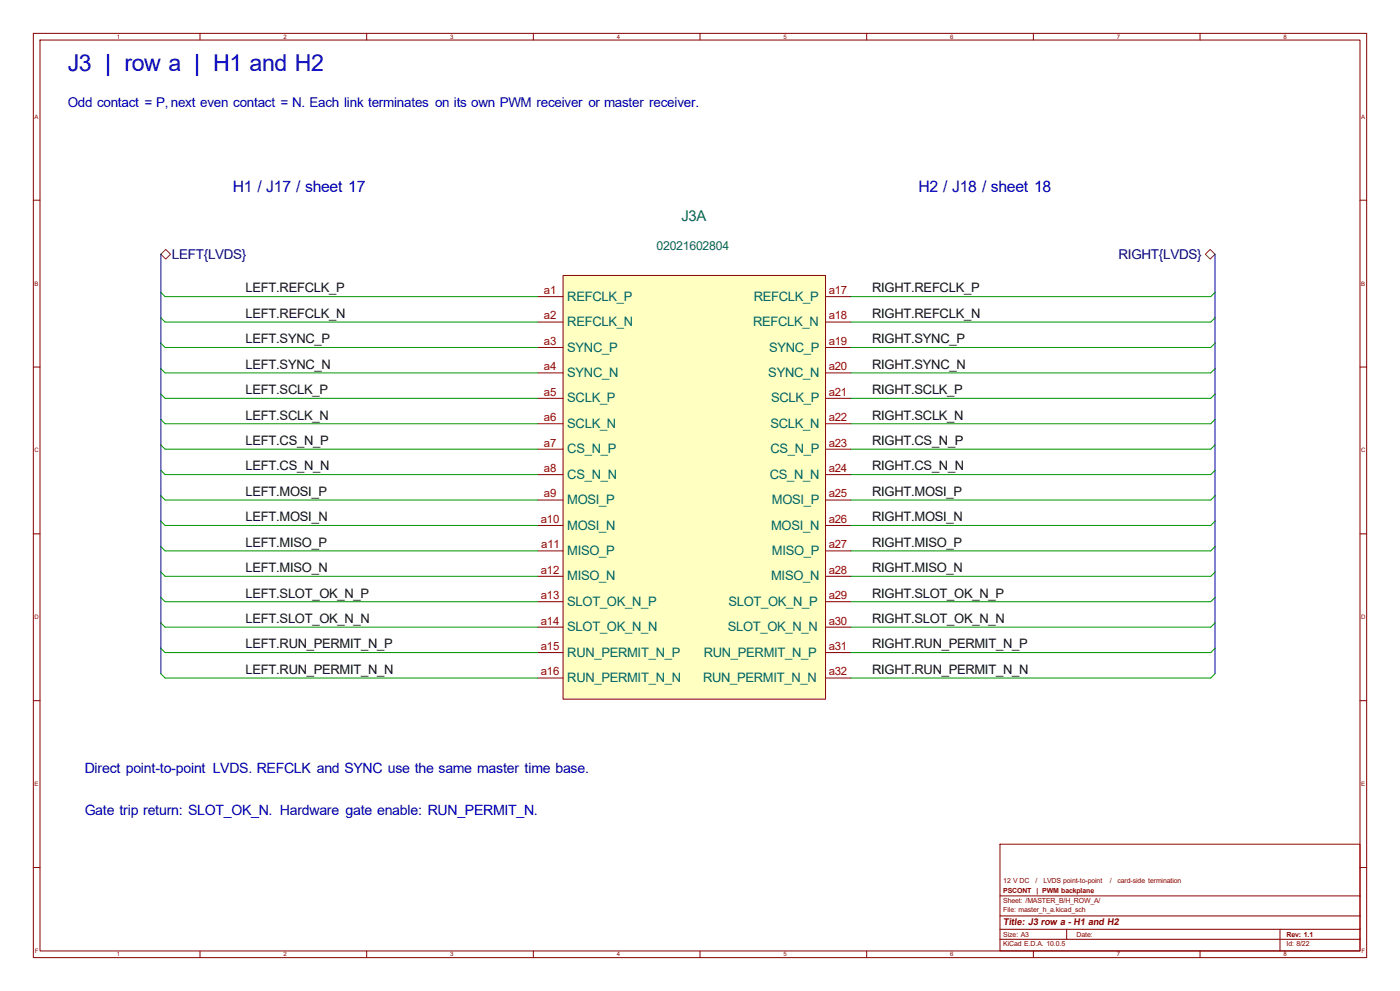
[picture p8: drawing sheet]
(kicad_sch (version 20260101) (generator eeschema) (paper "A3") (title_block (title "J3 row a - H1 and H2") (rev "1.1") (company "PSCONT  |  PWM backplane") (comment 1 "12 V DC   /   LVDS point-to-point   /   card-side termination")) (lib_symbols (symbol "BP:HARBUS64_160" (pin_names (offset 1.27)) (in_bom yes) (on_board yes) (property "Reference" "J" (at 0.0 0.0 0) (effects (font (size 1.27 1.27)) ))(property "Value" "HARBUS64_160" (at 0.0 -2.54 0) (effects (font (size 1.27 1.27)) ))(symbol "HARBUS64_160_1_1" (rectangle (start -39.37 63.5) (end 39.37 -63.5) (stroke (width 0.254) (type default)) (fill (type background)))(pin passive line (at -46.99 57.15 0) (length 7.62) (name "REFCLK_P" (effects (font (face "Arial") (size 2.8 2.8)) )) (number "a1" (effects (font (size 2.45 2.45)) )))(pin passive line (at -46.99 49.53 0) (length 7.62) (name "REFCLK_N" (effects (font (face "Arial") (size 2.8 2.8)) )) (number "a2" (effects (font (size 2.45 2.45)) )))(pin passive line (at -46.99 41.91 0) (length 7.62) (name "SYNC_P" (effects (font (face "Arial") (size 2.8 2.8)) )) (number "a3" (effects (font (size 2.45 2.45)) )))(pin passive line (at -46.99 34.29 0) (length 7.62) (name "SYNC_N" (effects (font (face "Arial") (size 2.8 2.8)) )) (number "a4" (effects (font (size 2.45 2.45)) )))(pin passive line (at -46.99 26.67 0) (length 7.62) (name "SCLK_P" (effects (font (face "Arial") (size 2.8 2.8)) )) (number "a5" (effects (font (size 2.45 2.45)) )))(pin passive line (at -46.99 19.05 0) (length 7.62) (name "SCLK_N" (effects (font (face "Arial") (size 2.8 2.8)) )) (number "a6" (effects (font (size 2.45 2.45)) )))(pin passive line (at -46.99 11.43 0) (length 7.62) (name "CS_N_P" (effects (font (face "Arial") (size 2.8 2.8)) )) (number "a7" (effects (font (size 2.45 2.45)) )))(pin passive line (at -46.99 3.81 0) (length 7.62) (name "CS_N_N" (effects (font (face "Arial") (size 2.8 2.8)) )) (number "a8" (effects (font (size 2.45 2.45)) )))(pin passive line (at -46.99 -3.81 0) (length 7.62) (name "MOSI_P" (effects (font (face "Arial") (size 2.8 2.8)) )) (number "a9" (effects (font (size 2.45 2.45)) )))(pin passive line (at -46.99 -11.43 0) (length 7.62) (name "MOSI_N" (effects (font (face "Arial") (size 2.8 2.8)) )) (number "a10" (effects (font (size 2.45 2.45)) )))(pin passive line (at -46.99 -19.05 0) (length 7.62) (name "MISO_P" (effects (font (face "Arial") (size 2.8 2.8)) )) (number "a11" (effects (font (size 2.45 2.45)) )))(pin passive line (at -46.99 -26.67 0) (length 7.62) (name "MISO_N" (effects (font (face "Arial") (size 2.8 2.8)) )) (number "a12" (effects (font (size 2.45 2.45)) )))(pin passive line (at -46.99 -34.29 0) (length 7.62) (name "SLOT_OK_N_P" (effects (font (face "Arial") (size 2.8 2.8)) )) (number "a13" (effects (font (size 2.45 2.45)) )))(pin passive line (at -46.99 -41.91 0) (length 7.62) (name "SLOT_OK_N_N" (effects (font (face "Arial") (size 2.8 2.8)) )) (number "a14" (effects (font (size 2.45 2.45)) )))(pin passive line (at -46.99 -49.53 0) (length 7.62) (name "RUN_PERMIT_N_P" (effects (font (face "Arial") (size 2.8 2.8)) )) (number "a15" (effects (font (size 2.45 2.45)) )))(pin passive line (at -46.99 -57.15 0) (length 7.62) (name "RUN_PERMIT_N_N" (effects (font (face "Arial") (size 2.8 2.8)) )) (number "a16" (effects (font (size 2.45 2.45)) )))(pin passive line (at 46.99 57.15 180) (length 7.62) (name "REFCLK_P" (effects (font (face "Arial") (size 2.8 2.8)) )) (number "a17" (effects (font (size 2.45 2.45)) )))(pin passive line (at 46.99 49.53 180) (length 7.62) (name "REFCLK_N" (effects (font (face "Arial") (size 2.8 2.8)) )) (number "a18" (effects (font (size 2.45 2.45)) )))(pin passive line (at 46.99 41.91 180) (length 7.62) (name "SYNC_P" (effects (font (face "Arial") (size 2.8 2.8)) )) (number "a19" (effects (font (size 2.45 2.45)) )))(pin passive line (at 46.99 34.29 180) (length 7.62) (name "SYNC_N" (effects (font (face "Arial") (size 2.8 2.8)) )) (number "a20" (effects (font (size 2.45 2.45)) )))(pin passive line (at 46.99 26.67 180) (length 7.62) (name "SCLK_P" (effects (font (face "Arial") (size 2.8 2.8)) )) (number "a21" (effects (font (size 2.45 2.45)) )))(pin passive line (at 46.99 19.05 180) (length 7.62) (name "SCLK_N" (effects (font (face "Arial") (size 2.8 2.8)) )) (number "a22" (effects (font (size 2.45 2.45)) )))(pin passive line (at 46.99 11.43 180) (length 7.62) (name "CS_N_P" (effects (font (face "Arial") (size 2.8 2.8)) )) (number "a23" (effects (font (size 2.45 2.45)) )))(pin passive line (at 46.99 3.81 180) (length 7.62) (name "CS_N_N" (effects (font (face "Arial") (size 2.8 2.8)) )) (number "a24" (effects (font (size 2.45 2.45)) )))(pin passive line (at 46.99 -3.81 180) (length 7.62) (name "MOSI_P" (effects (font (face "Arial") (size 2.8 2.8)) )) (number "a25" (effects (font (size 2.45 2.45)) )))(pin passive line (at 46.99 -11.43 180) (length 7.62) (name "MOSI_N" (effects (font (face "Arial") (size 2.8 2.8)) )) (number "a26" (effects (font (size 2.45 2.45)) )))(pin passive line (at 46.99 -19.05 180) (length 7.62) (name "MISO_P" (effects (font (face "Arial") (size 2.8 2.8)) )) (number "a27" (effects (font (size 2.45 2.45)) )))(pin passive line (at 46.99 -26.67 180) (length 7.62) (name "MISO_N" (effects (font (face "Arial") (size 2.8 2.8)) )) (number "a28" (effects (font (size 2.45 2.45)) )))(pin passive line (at 46.99 -34.29 180) (length 7.62) (name "SLOT_OK_N_P" (effects (font (face "Arial") (size 2.8 2.8)) )) (number "a29" (effects (font (size 2.45 2.45)) )))(pin passive line (at 46.99 -41.91 180) (length 7.62) (name "SLOT_OK_N_N" (effects (font (face "Arial") (size 2.8 2.8)) )) (number "a30" (effects (font (size 2.45 2.45)) )))(pin passive line (at 46.99 -49.53 180) (length 7.62) (name "RUN_PERMIT_N_P" (effects (font (face "Arial") (size 2.8 2.8)) )) (number "a31" (effects (font (size 2.45 2.45)) )))(pin passive line (at 46.99 -57.15 180) (length 7.62) (name "RUN_PERMIT_N_N" (effects (font (face "Arial") (size 2.8 2.8)) )) (number "a32" (effects (font (size 2.45 2.45)) ))))(symbol "HARBUS64_160_2_1" (rectangle (start -39.37 63.5) (end 39.37 -63.5) (stroke (width 0.254) (type default)) (fill (type background)))(pin passive line (at -46.99 57.15 0) (length 7.62) (name "REFCLK_P" (effects (font (face "Arial") (size 2.8 2.8)) )) (number "b1" (effects (font (size 2.45 2.45)) )))(pin passive line (at -46.99 49.53 0) (length 7.62) (name "REFCLK_N" (effects (font (face "Arial") (size 2.8 2.8)) )) (number "b2" (effects (font (size 2.45 2.45)) )))(pin passive line (at -46.99 41.91 0) (length 7.62) (name "SYNC_P" (effects (font (face "Arial") (size 2.8 2.8)) )) (number "b3" (effects (font (size 2.45 2.45)) )))(pin passive line (at -46.99 34.29 0) (length 7.62) (name "SYNC_N" (effects (font (face "Arial") (size 2.8 2.8)) )) (number "b4" (effects (font (size 2.45 2.45)) )))(pin passive line (at -46.99 26.67 0) (length 7.62) (name "SCLK_P" (effects (font (face "Arial") (size 2.8 2.8)) )) (number "b5" (effects (font (size 2.45 2.45)) )))(pin passive line (at -46.99 19.05 0) (length 7.62) (name "SCLK_N" (effects (font (face "Arial") (size 2.8 2.8)) )) (number "b6" (effects (font (size 2.45 2.45)) )))(pin passive line (at -46.99 11.43 0) (length 7.62) (name "CS_N_P" (effects (font (face "Arial") (size 2.8 2.8)) )) (number "b7" (effects (font (size 2.45 2.45)) )))(pin passive line (at -46.99 3.81 0) (length 7.62) (name "CS_N_N" (effects (font (face "Arial") (size 2.8 2.8)) )) (number "b8" (effects (font (size 2.45 2.45)) )))(pin passive line (at -46.99 -3.81 0) (length 7.62) (name "MOSI_P" (effects (font (face "Arial") (size 2.8 2.8)) )) (number "b9" (effects (font (size 2.45 2.45)) )))(pin passive line (at -46.99 -11.43 0) (length 7.62) (name "MOSI_N" (effects (font (face "Arial") (size 2.8 2.8)) )) (number "b10" (effects (font (size 2.45 2.45)) )))(pin passive line (at -46.99 -19.05 0) (length 7.62) (name "MISO_P" (effects (font (face "Arial") (size 2.8 2.8)) )) (number "b11" (effects (font (size 2.45 2.45)) )))(pin passive line (at -46.99 -26.67 0) (length 7.62) (name "MISO_N" (effects (font (face "Arial") (size 2.8 2.8)) )) (number "b12" (effects (font (size 2.45 2.45)) )))(pin passive line (at -46.99 -34.29 0) (length 7.62) (name "SLOT_OK_N_P" (effects (font (face "Arial") (size 2.8 2.8)) )) (number "b13" (effects (font (size 2.45 2.45)) )))(pin passive line (at -46.99 -41.91 0) (length 7.62) (name "SLOT_OK_N_N" (effects (font (face "Arial") (size 2.8 2.8)) )) (number "b14" (effects (font (size 2.45 2.45)) )))(pin passive line (at -46.99 -49.53 0) (length 7.62) (name "RUN_PERMIT_N_P" (effects (font (face "Arial") (size 2.8 2.8)) )) (number "b15" (effects (font (size 2.45 2.45)) )))(pin passive line (at -46.99 -57.15 0) (length 7.62) (name "RUN_PERMIT_N_N" (effects (font (face "Arial") (size 2.8 2.8)) )) (number "b16" (effects (font (size 2.45 2.45)) )))(pin passive line (at 46.99 57.15 180) (length 7.62) (name "REFCLK_P" (effects (font (face "Arial") (size 2.8 2.8)) )) (number "b17" (effects (font (size 2.45 2.45)) )))(pin passive line (at 46.99 49.53 180) (length 7.62) (name "REFCLK_N" (effects (font (face "Arial") (size 2.8 2.8)) )) (number "b18" (effects (font (size 2.45 2.45)) )))(pin passive line (at 46.99 41.91 180) (length 7.62) (name "SYNC_P" (effects (font (face "Arial") (size 2.8 2.8)) )) (number "b19" (effects (font (size 2.45 2.45)) )))(pin passive line (at 46.99 34.29 180) (length 7.62) (name "SYNC_N" (effects (font (face "Arial") (size 2.8 2.8)) )) (number "b20" (effects (font (size 2.45 2.45)) )))(pin passive line (at 46.99 26.67 180) (length 7.62) (name "SCLK_P" (effects (font (face "Arial") (size 2.8 2.8)) )) (number "b21" (effects (font (size 2.45 2.45)) )))(pin passive line (at 46.99 19.05 180) (length 7.62) (name "SCLK_N" (effects (font (face "Arial") (size 2.8 2.8)) )) (number "b22" (effects (font (size 2.45 2.45)) )))(pin passive line (at 46.99 11.43 180) (length 7.62) (name "CS_N_P" (effects (font (face "Arial") (size 2.8 2.8)) )) (number "b23" (effects (font (size 2.45 2.45)) )))(pin passive line (at 46.99 3.81 180) (length 7.62) (name "CS_N_N" (effects (font (face "Arial") (size 2.8 2.8)) )) (number "b24" (effects (font (size 2.45 2.45)) )))(pin passive line (at 46.99 -3.81 180) (length 7.62) (name "MOSI_P" (effects (font (face "Arial") (size 2.8 2.8)) )) (number "b25" (effects (font (size 2.45 2.45)) )))(pin passive line (at 46.99 -11.43 180) (length 7.62) (name "MOSI_N" (effects (font (face "Arial") (size 2.8 2.8)) )) (number "b26" (effects (font (size 2.45 2.45)) )))(pin passive line (at 46.99 -19.05 180) (length 7.62) (name "MISO_P" (effects (font (face "Arial") (size 2.8 2.8)) )) (number "b27" (effects (font (size 2.45 2.45)) )))(pin passive line (at 46.99 -26.67 180) (length 7.62) (name "MISO_N" (effects (font (face "Arial") (size 2.8 2.8)) )) (number "b28" (effects (font (size 2.45 2.45)) )))(pin passive line (at 46.99 -34.29 180) (length 7.62) (name "SLOT_OK_N_P" (effects (font (face "Arial") (size 2.8 2.8)) )) (number "b29" (effects (font (size 2.45 2.45)) )))(pin passive line (at 46.99 -41.91 180) (length 7.62) (name "SLOT_OK_N_N" (effects (font (face "Arial") (size 2.8 2.8)) )) (number "b30" (effects (font (size 2.45 2.45)) )))(pin passive line (at 46.99 -49.53 180) (length 7.62) (name "RUN_PERMIT_N_P" (effects (font (face "Arial") (size 2.8 2.8)) )) (number "b31" (effects (font (size 2.45 2.45)) )))(pin passive line (at 46.99 -57.15 180) (length 7.62) (name "RUN_PERMIT_N_N" (effects (font (face "Arial") (size 2.8 2.8)) )) (number "b32" (effects (font (size 2.45 2.45)) ))))(symbol "HARBUS64_160_3_1" (rectangle (start -39.37 63.5) (end 39.37 -63.5) (stroke (width 0.254) (type default)) (fill (type background)))(pin passive line (at -46.99 57.15 0) (length 7.62) (name "REFCLK_P" (effects (font (face "Arial") (size 2.8 2.8)) )) (number "c1" (effects (font (size 2.45 2.45)) )))(pin passive line (at -46.99 49.53 0) (length 7.62) (name "REFCLK_N" (effects (font (face "Arial") (size 2.8 2.8)) )) (number "c2" (effects (font (size 2.45 2.45)) )))(pin passive line (at -46.99 41.91 0) (length 7.62) (name "SYNC_P" (effects (font (face "Arial") (size 2.8 2.8)) )) (number "c3" (effects (font (size 2.45 2.45)) )))(pin passive line (at -46.99 34.29 0) (length 7.62) (name "SYNC_N" (effects (font (face "Arial") (size 2.8 2.8)) )) (number "c4" (effects (font (size 2.45 2.45)) )))(pin passive line (at -46.99 26.67 0) (length 7.62) (name "SCLK_P" (effects (font (face "Arial") (size 2.8 2.8)) )) (number "c5" (effects (font (size 2.45 2.45)) )))(pin passive line (at -46.99 19.05 0) (length 7.62) (name "SCLK_N" (effects (font (face "Arial") (size 2.8 2.8)) )) (number "c6" (effects (font (size 2.45 2.45)) )))(pin passive line (at -46.99 11.43 0) (length 7.62) (name "CS_N_P" (effects (font (face "Arial") (size 2.8 2.8)) )) (number "c7" (effects (font (size 2.45 2.45)) )))(pin passive line (at -46.99 3.81 0) (length 7.62) (name "CS_N_N" (effects (font (face "Arial") (size 2.8 2.8)) )) (number "c8" (effects (font (size 2.45 2.45)) )))(pin passive line (at -46.99 -3.81 0) (length 7.62) (name "MOSI_P" (effects (font (face "Arial") (size 2.8 2.8)) )) (number "c9" (effects (font (size 2.45 2.45)) )))(pin passive line (at -46.99 -11.43 0) (length 7.62) (name "MOSI_N" (effects (font (face "Arial") (size 2.8 2.8)) )) (number "c10" (effects (font (size 2.45 2.45)) )))(pin passive line (at -46.99 -19.05 0) (length 7.62) (name "MISO_P" (effects (font (face "Arial") (size 2.8 2.8)) )) (number "c11" (effects (font (size 2.45 2.45)) )))(pin passive line (at -46.99 -26.67 0) (length 7.62) (name "MISO_N" (effects (font (face "Arial") (size 2.8 2.8)) )) (number "c12" (effects (font (size 2.45 2.45)) )))(pin passive line (at -46.99 -34.29 0) (length 7.62) (name "SLOT_OK_N_P" (effects (font (face "Arial") (size 2.8 2.8)) )) (number "c13" (effects (font (size 2.45 2.45)) )))(pin passive line (at -46.99 -41.91 0) (length 7.62) (name "SLOT_OK_N_N" (effects (font (face "Arial") (size 2.8 2.8)) )) (number "c14" (effects (font (size 2.45 2.45)) )))(pin passive line (at -46.99 -49.53 0) (length 7.62) (name "RUN_PERMIT_N_P" (effects (font (face "Arial") (size 2.8 2.8)) )) (number "c15" (effects (font (size 2.45 2.45)) )))(pin passive line (at -46.99 -57.15 0) (length 7.62) (name "RUN_PERMIT_N_N" (effects (font (face "Arial") (size 2.8 2.8)) )) (number "c16" (effects (font (size 2.45 2.45)) )))(pin passive line (at 46.99 57.15 180) (length 7.62) (name "REFCLK_P" (effects (font (face "Arial") (size 2.8 2.8)) )) (number "c17" (effects (font (size 2.45 2.45)) )))(pin passive line (at 46.99 49.53 180) (length 7.62) (name "REFCLK_N" (effects (font (face "Arial") (size 2.8 2.8)) )) (number "c18" (effects (font (size 2.45 2.45)) )))(pin passive line (at 46.99 41.91 180) (length 7.62) (name "SYNC_P" (effects (font (face "Arial") (size 2.8 2.8)) )) (number "c19" (effects (font (size 2.45 2.45)) )))(pin passive line (at 46.99 34.29 180) (length 7.62) (name "SYNC_N" (effects (font (face "Arial") (size 2.8 2.8)) )) (number "c20" (effects (font (size 2.45 2.45)) )))(pin passive line (at 46.99 26.67 180) (length 7.62) (name "SCLK_P" (effects (font (face "Arial") (size 2.8 2.8)) )) (number "c21" (effects (font (size 2.45 2.45)) )))(pin passive line (at 46.99 19.05 180) (length 7.62) (name "SCLK_N" (effects (font (face "Arial") (size 2.8 2.8)) )) (number "c22" (effects (font (size 2.45 2.45)) )))(pin passive line (at 46.99 11.43 180) (length 7.62) (name "CS_N_P" (effects (font (face "Arial") (size 2.8 2.8)) )) (number "c23" (effects (font (size 2.45 2.45)) )))(pin passive line (at 46.99 3.81 180) (length 7.62) (name "CS_N_N" (effects (font (face "Arial") (size 2.8 2.8)) )) (number "c24" (effects (font (size 2.45 2.45)) )))(pin passive line (at 46.99 -3.81 180) (length 7.62) (name "MOSI_P" (effects (font (face "Arial") (size 2.8 2.8)) )) (number "c25" (effects (font (size 2.45 2.45)) )))(pin passive line (at 46.99 -11.43 180) (length 7.62) (name "MOSI_N" (effects (font (face "Arial") (size 2.8 2.8)) )) (number "c26" (effects (font (size 2.45 2.45)) )))(pin passive line (at 46.99 -19.05 180) (length 7.62) (name "MISO_P" (effects (font (face "Arial") (size 2.8 2.8)) )) (number "c27" (effects (font (size 2.45 2.45)) )))(pin passive line (at 46.99 -26.67 180) (length 7.62) (name "MISO_N" (effects (font (face "Arial") (size 2.8 2.8)) )) (number "c28" (effects (font (size 2.45 2.45)) )))(pin passive line (at 46.99 -34.29 180) (length 7.62) (name "SLOT_OK_N_P" (effects (font (face "Arial") (size 2.8 2.8)) )) (number "c29" (effects (font (size 2.45 2.45)) )))(pin passive line (at 46.99 -41.91 180) (length 7.62) (name "SLOT_OK_N_N" (effects (font (face "Arial") (size 2.8 2.8)) )) (number "c30" (effects (font (size 2.45 2.45)) )))(pin passive line (at 46.99 -49.53 180) (length 7.62) (name "RUN_PERMIT_N_P" (effects (font (face "Arial") (size 2.8 2.8)) )) (number "c31" (effects (font (size 2.45 2.45)) )))(pin passive line (at 46.99 -57.15 180) (length 7.62) (name "RUN_PERMIT_N_N" (effects (font (face "Arial") (size 2.8 2.8)) )) (number "c32" (effects (font (size 2.45 2.45)) ))))(symbol "HARBUS64_160_4_1" (rectangle (start -22.86 85.09) (end 22.86 -85.09) (stroke (width 0.254) (type default)) (fill (type background)))(pin passive line (at -30.48 78.74 0) (length 7.62) (name "GND" (effects (font (face "Arial") (size 2.8 2.8)) )) (number "z1" (effects (font (size 2.45 2.45)) )))(pin passive line (at 30.48 78.74 180) (length 7.62) (name "GND" (effects (font (face "Arial") (size 2.8 2.8)) )) (number "d1" (effects (font (size 2.45 2.45)) )))(pin passive line (at -30.48 73.66 0) (length 7.62) (name "GND" (effects (font (face "Arial") (size 2.8 2.8)) )) (number "z2" (effects (font (size 2.45 2.45)) )))(pin passive line (at 30.48 73.66 180) (length 7.62) (name "GND" (effects (font (face "Arial") (size 2.8 2.8)) )) (number "d2" (effects (font (size 2.45 2.45)) )))(pin passive line (at -30.48 68.58 0) (length 7.62) (name "GND" (effects (font (face "Arial") (size 2.8 2.8)) )) (number "z3" (effects (font (size 2.45 2.45)) )))(pin passive line (at 30.48 68.58 180) (length 7.62) (name "GND" (effects (font (face "Arial") (size 2.8 2.8)) )) (number "d3" (effects (font (size 2.45 2.45)) )))(pin passive line (at -30.48 63.5 0) (length 7.62) (name "GND" (effects (font (face "Arial") (size 2.8 2.8)) )) (number "z4" (effects (font (size 2.45 2.45)) )))(pin passive line (at 30.48 63.5 180) (length 7.62) (name "GND" (effects (font (face "Arial") (size 2.8 2.8)) )) (number "d4" (effects (font (size 2.45 2.45)) )))(pin passive line (at -30.48 58.42 0) (length 7.62) (name "GND" (effects (font (face "Arial") (size 2.8 2.8)) )) (number "z5" (effects (font (size 2.45 2.45)) )))(pin passive line (at 30.48 58.42 180) (length 7.62) (name "GND" (effects (font (face "Arial") (size 2.8 2.8)) )) (number "d5" (effects (font (size 2.45 2.45)) )))(pin passive line (at -30.48 53.34 0) (length 7.62) (name "GND" (effects (font (face "Arial") (size 2.8 2.8)) )) (number "z6" (effects (font (size 2.45 2.45)) )))(pin passive line (at 30.48 53.34 180) (length 7.62) (name "GND" (effects (font (face "Arial") (size 2.8 2.8)) )) (number "d6" (effects (font (size 2.45 2.45)) )))(pin passive line (at -30.48 48.26 0) (length 7.62) (name "GND" (effects (font (face "Arial") (size 2.8 2.8)) )) (number "z7" (effects (font (size 2.45 2.45)) )))(pin passive line (at 30.48 48.26 180) (length 7.62) (name "GND" (effects (font (face "Arial") (size 2.8 2.8)) )) (number "d7" (effects (font (size 2.45 2.45)) )))(pin passive line (at -30.48 43.18 0) (length 7.62) (name "GND" (effects (font (face "Arial") (size 2.8 2.8)) )) (number "z8" (effects (font (size 2.45 2.45)) )))(pin passive line (at 30.48 43.18 180) (length 7.62) (name "GND" (effects (font (face "Arial") (size 2.8 2.8)) )) (number "d8" (effects (font (size 2.45 2.45)) )))(pin passive line (at -30.48 38.1 0) (length 7.62) (name "GND" (effects (font (face "Arial") (size 2.8 2.8)) )) (number "z9" (effects (font (size 2.45 2.45)) )))(pin passive line (at 30.48 38.1 180) (length 7.62) (name "GND" (effects (font (face "Arial") (size 2.8 2.8)) )) (number "d9" (effects (font (size 2.45 2.45)) )))(pin passive line (at -30.48 33.02 0) (length 7.62) (name "GND" (effects (font (face "Arial") (size 2.8 2.8)) )) (number "z10" (effects (font (size 2.45 2.45)) )))(pin passive line (at 30.48 33.02 180) (length 7.62) (name "GND" (effects (font (face "Arial") (size 2.8 2.8)) )) (number "d10" (effects (font (size 2.45 2.45)) )))(pin passive line (at -30.48 27.94 0) (length 7.62) (name "GND" (effects (font (face "Arial") (size 2.8 2.8)) )) (number "z11" (effects (font (size 2.45 2.45)) )))(pin passive line (at 30.48 27.94 180) (length 7.62) (name "GND" (effects (font (face "Arial") (size 2.8 2.8)) )) (number "d11" (effects (font (size 2.45 2.45)) )))(pin passive line (at -30.48 22.86 0) (length 7.62) (name "GND" (effects (font (face "Arial") (size 2.8 2.8)) )) (number "z12" (effects (font (size 2.45 2.45)) )))(pin passive line (at 30.48 22.86 180) (length 7.62) (name "GND" (effects (font (face "Arial") (size 2.8 2.8)) )) (number "d12" (effects (font (size 2.45 2.45)) )))(pin passive line (at -30.48 17.78 0) (length 7.62) (name "GND" (effects (font (face "Arial") (size 2.8 2.8)) )) (number "z13" (effects (font (size 2.45 2.45)) )))(pin passive line (at 30.48 17.78 180) (length 7.62) (name "GND" (effects (font (face "Arial") (size 2.8 2.8)) )) (number "d13" (effects (font (size 2.45 2.45)) )))(pin passive line (at -30.48 12.7 0) (length 7.62) (name "GND" (effects (font (face "Arial") (size 2.8 2.8)) )) (number "z14" (effects (font (size 2.45 2.45)) )))(pin passive line (at 30.48 12.7 180) (length 7.62) (name "GND" (effects (font (face "Arial") (size 2.8 2.8)) )) (number "d14" (effects (font (size 2.45 2.45)) )))(pin passive line (at -30.48 7.62 0) (length 7.62) (name "GND" (effects (font (face "Arial") (size 2.8 2.8)) )) (number "z15" (effects (font (size 2.45 2.45)) )))(pin passive line (at 30.48 7.62 180) (length 7.62) (name "GND" (effects (font (face "Arial") (size 2.8 2.8)) )) (number "d15" (effects (font (size 2.45 2.45)) )))(pin passive line (at -30.48 2.54 0) (length 7.62) (name "GND" (effects (font (face "Arial") (size 2.8 2.8)) )) (number "z18" (effects (font (size 2.45 2.45)) )))(pin passive line (at 30.48 2.54 180) (length 7.62) (name "GND" (effects (font (face "Arial") (size 2.8 2.8)) )) (number "d16" (effects (font (size 2.45 2.45)) )))(pin passive line (at -30.48 -2.54 0) (length 7.62) (name "GND" (effects (font (face "Arial") (size 2.8 2.8)) )) (number "z19" (effects (font (size 2.45 2.45)) )))(pin passive line (at 30.48 -2.54 180) (length 7.62) (name "GND" (effects (font (face "Arial") (size 2.8 2.8)) )) (number "d17" (effects (font (size 2.45 2.45)) )))(pin passive line (at -30.48 -7.62 0) (length 7.62) (name "GND" (effects (font (face "Arial") (size 2.8 2.8)) )) (number "z20" (effects (font (size 2.45 2.45)) )))(pin passive line (at 30.48 -7.62 180) (length 7.62) (name "GND" (effects (font (face "Arial") (size 2.8 2.8)) )) (number "d18" (effects (font (size 2.45 2.45)) )))(pin passive line (at -30.48 -12.7 0) (length 7.62) (name "GND" (effects (font (face "Arial") (size 2.8 2.8)) )) (number "z21" (effects (font (size 2.45 2.45)) )))(pin passive line (at 30.48 -12.7 180) (length 7.62) (name "GND" (effects (font (face "Arial") (size 2.8 2.8)) )) (number "d19" (effects (font (size 2.45 2.45)) )))(pin passive line (at -30.48 -17.78 0) (length 7.62) (name "GND" (effects (font (face "Arial") (size 2.8 2.8)) )) (number "z22" (effects (font (size 2.45 2.45)) )))(pin passive line (at 30.48 -17.78 180) (length 7.62) (name "GND" (effects (font (face "Arial") (size 2.8 2.8)) )) (number "d20" (effects (font (size 2.45 2.45)) )))(pin passive line (at -30.48 -22.86 0) (length 7.62) (name "GND" (effects (font (face "Arial") (size 2.8 2.8)) )) (number "z23" (effects (font (size 2.45 2.45)) )))(pin passive line (at 30.48 -22.86 180) (length 7.62) (name "GND" (effects (font (face "Arial") (size 2.8 2.8)) )) (number "d21" (effects (font (size 2.45 2.45)) )))(pin passive line (at -30.48 -27.94 0) (length 7.62) (name "GND" (effects (font (face "Arial") (size 2.8 2.8)) )) (number "z24" (effects (font (size 2.45 2.45)) )))(pin passive line (at 30.48 -27.94 180) (length 7.62) (name "GND" (effects (font (face "Arial") (size 2.8 2.8)) )) (number "d22" (effects (font (size 2.45 2.45)) )))(pin passive line (at -30.48 -33.02 0) (length 7.62) (name "GND" (effects (font (face "Arial") (size 2.8 2.8)) )) (number "z25" (effects (font (size 2.45 2.45)) )))(pin passive line (at 30.48 -33.02 180) (length 7.62) (name "GND" (effects (font (face "Arial") (size 2.8 2.8)) )) (number "d23" (effects (font (size 2.45 2.45)) )))(pin passive line (at -30.48 -38.1 0) (length 7.62) (name "GND" (effects (font (face "Arial") (size 2.8 2.8)) )) (number "z26" (effects (font (size 2.45 2.45)) )))(pin passive line (at 30.48 -38.1 180) (length 7.62) (name "GND" (effects (font (face "Arial") (size 2.8 2.8)) )) (number "d24" (effects (font (size 2.45 2.45)) )))(pin passive line (at -30.48 -43.18 0) (length 7.62) (name "GND" (effects (font (face "Arial") (size 2.8 2.8)) )) (number "z27" (effects (font (size 2.45 2.45)) )))(pin passive line (at 30.48 -43.18 180) (length 7.62) (name "GND" (effects (font (face "Arial") (size 2.8 2.8)) )) (number "d25" (effects (font (size 2.45 2.45)) )))(pin passive line (at -30.48 -48.26 0) (length 7.62) (name "GND" (effects (font (face "Arial") (size 2.8 2.8)) )) (number "z28" (effects (font (size 2.45 2.45)) )))(pin passive line (at 30.48 -48.26 180) (length 7.62) (name "GND" (effects (font (face "Arial") (size 2.8 2.8)) )) (number "d26" (effects (font (size 2.45 2.45)) )))(pin passive line (at -30.48 -53.34 0) (length 7.62) (name "GND" (effects (font (face "Arial") (size 2.8 2.8)) )) (number "z29" (effects (font (size 2.45 2.45)) )))(pin passive line (at 30.48 -53.34 180) (length 7.62) (name "GND" (effects (font (face "Arial") (size 2.8 2.8)) )) (number "d27" (effects (font (size 2.45 2.45)) )))(pin passive line (at -30.48 -58.42 0) (length 7.62) (name "GND" (effects (font (face "Arial") (size 2.8 2.8)) )) (number "z30" (effects (font (size 2.45 2.45)) )))(pin passive line (at 30.48 -58.42 180) (length 7.62) (name "GND" (effects (font (face "Arial") (size 2.8 2.8)) )) (number "d28" (effects (font (size 2.45 2.45)) )))(pin passive line (at -30.48 -63.5 0) (length 7.62) (name "GND" (effects (font (face "Arial") (size 2.8 2.8)) )) (number "z31" (effects (font (size 2.45 2.45)) )))(pin passive line (at 30.48 -63.5 180) (length 7.62) (name "GND" (effects (font (face "Arial") (size 2.8 2.8)) )) (number "d29" (effects (font (size 2.45 2.45)) )))(pin passive line (at -30.48 -68.58 0) (length 7.62) (name "GND" (effects (font (face "Arial") (size 2.8 2.8)) )) (number "z32" (effects (font (size 2.45 2.45)) )))(pin passive line (at 30.48 -68.58 180) (length 7.62) (name "GND" (effects (font (face "Arial") (size 2.8 2.8)) )) (number "d30" (effects (font (size 2.45 2.45)) )))(pin passive line (at -30.48 -73.66 0) (length 7.62) (name "+12V" (effects (font (face "Arial") (size 2.8 2.8)) )) (number "z16" (effects (font (size 2.45 2.45)) )))(pin passive line (at 30.48 -73.66 180) (length 7.62) (name "GND" (effects (font (face "Arial") (size 2.8 2.8)) )) (number "d31" (effects (font (size 2.45 2.45)) )))(pin passive line (at -30.48 -78.74 0) (length 7.62) (name "+12V" (effects (font (face "Arial") (size 2.8 2.8)) )) (number "z17" (effects (font (size 2.45 2.45)) )))(pin passive line (at 30.48 -78.74 180) (length 7.62) (name "GND" (effects (font (face "Arial") (size 2.8 2.8)) )) (number "d32" (effects (font (size 2.45 2.45)) ))))))(bus_alias "LVDS" (members "REFCLK_P" "REFCLK_N" "SYNC_P" "SYNC_N" "SCLK_P" "SCLK_N" "CS_N_P" "CS_N_N" "MOSI_P" "MOSI_N" "MISO_P" "MISO_N" "SLOT_OK_N_P" "SLOT_OK_N_N" "RUN_PERMIT_N_P" "RUN_PERMIT_N_N"))
(text "J3  |  row a  |  H1 and H2" (at 20.32 20.32 0) (effects (font (face "Arial") (size 5.0 5.0)) (justify left)))
(text "Odd contact = P, next even contact = N. Each link terminates on its own PWM receiver or master receiver." (at 20.32 31.75 0) (effects (font (face "Arial") (size 2.9 2.9)) (justify left)))
(symbol (lib_id "BP:HARBUS64_160") (at 208.28 146.05 0) (unit 1) (in_bom yes) (on_board yes) (dnp no) (property "Reference" "J3" (at 208.28 64.77 0) (effects (font (face "Arial") (size 3.2 3.2)) ))(property "Value" "02021602804" (at 208.28 73.66 0) (effects (font (face "Arial") (size 2.65 2.65)) ))(property "Footprint" "BP_Land:HARBUS64_02021602804" (at 208.28 146.05 0) (effects (font (size 1.27 1.27))  (hide yes)))(property "Manufacturer" "HARTING" (at 208.28 146.05 0) (effects (font (size 1.27 1.27))  (hide yes)))(property "MPN" "02021602804" (at 208.28 146.05 0) (effects (font (size 1.27 1.27))  (hide yes)))(property "Supplier_URL" "https://www.mouser.com/ProductDetail/HARTING/02021602804" (at 208.28 146.05 0) (effects (font (size 1.27 1.27))  (hide yes))))
(hierarchical_label "LEFT{LVDS}" (shape bidirectional) (at 48.26 76.2 0) (effects (font (face "Arial") (size 2.9 2.9)) (justify left)))
(bus (pts (xy 48.26 76.2) (xy 48.26 87.63)) (stroke (width 0) (type default)))
(bus_entry (at 48.26 87.63) (size 1.27 1.27) (stroke (width 0) (type default)))
(wire (pts (xy 49.53 88.9) (xy 161.29 88.9)) (stroke (width 0) (type default)))
(label "LEFT.REFCLK_P" (at 73.66 88.9 0) (effects (font (face "Arial") (size 2.8 2.8)) (justify left bottom)))
(bus (pts (xy 48.26 87.63) (xy 48.26 95.25)) (stroke (width 0) (type default)))
(bus_entry (at 48.26 95.25) (size 1.27 1.27) (stroke (width 0) (type default)))
(wire (pts (xy 49.53 96.52) (xy 161.29 96.52)) (stroke (width 0) (type default)))
(label "LEFT.REFCLK_N" (at 73.66 96.52 0) (effects (font (face "Arial") (size 2.8 2.8)) (justify left bottom)))
(bus (pts (xy 48.26 95.25) (xy 48.26 102.87)) (stroke (width 0) (type default)))
(bus_entry (at 48.26 102.87) (size 1.27 1.27) (stroke (width 0) (type default)))
(wire (pts (xy 49.53 104.14) (xy 161.29 104.14)) (stroke (width 0) (type default)))
(label "LEFT.SYNC_P" (at 73.66 104.14 0) (effects (font (face "Arial") (size 2.8 2.8)) (justify left bottom)))
(bus (pts (xy 48.26 102.87) (xy 48.26 110.49)) (stroke (width 0) (type default)))
(bus_entry (at 48.26 110.49) (size 1.27 1.27) (stroke (width 0) (type default)))
(wire (pts (xy 49.53 111.76) (xy 161.29 111.76)) (stroke (width 0) (type default)))
(label "LEFT.SYNC_N" (at 73.66 111.76 0) (effects (font (face "Arial") (size 2.8 2.8)) (justify left bottom)))
(bus (pts (xy 48.26 110.49) (xy 48.26 118.11)) (stroke (width 0) (type default)))
(bus_entry (at 48.26 118.11) (size 1.27 1.27) (stroke (width 0) (type default)))
(wire (pts (xy 49.53 119.38) (xy 161.29 119.38)) (stroke (width 0) (type default)))
(label "LEFT.SCLK_P" (at 73.66 119.38 0) (effects (font (face "Arial") (size 2.8 2.8)) (justify left bottom)))
(bus (pts (xy 48.26 118.11) (xy 48.26 125.73)) (stroke (width 0) (type default)))
(bus_entry (at 48.26 125.73) (size 1.27 1.27) (stroke (width 0) (type default)))
(wire (pts (xy 49.53 127.0) (xy 161.29 127.0)) (stroke (width 0) (type default)))
(label "LEFT.SCLK_N" (at 73.66 127.0 0) (effects (font (face "Arial") (size 2.8 2.8)) (justify left bottom)))
(bus (pts (xy 48.26 125.73) (xy 48.26 133.35)) (stroke (width 0) (type default)))
(bus_entry (at 48.26 133.35) (size 1.27 1.27) (stroke (width 0) (type default)))
(wire (pts (xy 49.53 134.62) (xy 161.29 134.62)) (stroke (width 0) (type default)))
(label "LEFT.CS_N_P" (at 73.66 134.62 0) (effects (font (face "Arial") (size 2.8 2.8)) (justify left bottom)))
(bus (pts (xy 48.26 133.35) (xy 48.26 140.97)) (stroke (width 0) (type default)))
(bus_entry (at 48.26 140.97) (size 1.27 1.27) (stroke (width 0) (type default)))
(wire (pts (xy 49.53 142.24) (xy 161.29 142.24)) (stroke (width 0) (type default)))
(label "LEFT.CS_N_N" (at 73.66 142.24 0) (effects (font (face "Arial") (size 2.8 2.8)) (justify left bottom)))
(bus (pts (xy 48.26 140.97) (xy 48.26 148.59)) (stroke (width 0) (type default)))
(bus_entry (at 48.26 148.59) (size 1.27 1.27) (stroke (width 0) (type default)))
(wire (pts (xy 49.53 149.86) (xy 161.29 149.86)) (stroke (width 0) (type default)))
(label "LEFT.MOSI_P" (at 73.66 149.86 0) (effects (font (face "Arial") (size 2.8 2.8)) (justify left bottom)))
(bus (pts (xy 48.26 148.59) (xy 48.26 156.21)) (stroke (width 0) (type default)))
(bus_entry (at 48.26 156.21) (size 1.27 1.27) (stroke (width 0) (type default)))
(wire (pts (xy 49.53 157.48) (xy 161.29 157.48)) (stroke (width 0) (type default)))
(label "LEFT.MOSI_N" (at 73.66 157.48 0) (effects (font (face "Arial") (size 2.8 2.8)) (justify left bottom)))
(bus (pts (xy 48.26 156.21) (xy 48.26 163.83)) (stroke (width 0) (type default)))
(bus_entry (at 48.26 163.83) (size 1.27 1.27) (stroke (width 0) (type default)))
(wire (pts (xy 49.53 165.1) (xy 161.29 165.1)) (stroke (width 0) (type default)))
(label "LEFT.MISO_P" (at 73.66 165.1 0) (effects (font (face "Arial") (size 2.8 2.8)) (justify left bottom)))
(bus (pts (xy 48.26 163.83) (xy 48.26 171.45)) (stroke (width 0) (type default)))
(bus_entry (at 48.26 171.45) (size 1.27 1.27) (stroke (width 0) (type default)))
(wire (pts (xy 49.53 172.72) (xy 161.29 172.72)) (stroke (width 0) (type default)))
(label "LEFT.MISO_N" (at 73.66 172.72 0) (effects (font (face "Arial") (size 2.8 2.8)) (justify left bottom)))
(bus (pts (xy 48.26 171.45) (xy 48.26 179.07)) (stroke (width 0) (type default)))
(bus_entry (at 48.26 179.07) (size 1.27 1.27) (stroke (width 0) (type default)))
(wire (pts (xy 49.53 180.34) (xy 161.29 180.34)) (stroke (width 0) (type default)))
(label "LEFT.SLOT_OK_N_P" (at 73.66 180.34 0) (effects (font (face "Arial") (size 2.8 2.8)) (justify left bottom)))
(bus (pts (xy 48.26 179.07) (xy 48.26 186.69)) (stroke (width 0) (type default)))
(bus_entry (at 48.26 186.69) (size 1.27 1.27) (stroke (width 0) (type default)))
(wire (pts (xy 49.53 187.96) (xy 161.29 187.96)) (stroke (width 0) (type default)))
(label "LEFT.SLOT_OK_N_N" (at 73.66 187.96 0) (effects (font (face "Arial") (size 2.8 2.8)) (justify left bottom)))
(bus (pts (xy 48.26 186.69) (xy 48.26 194.31)) (stroke (width 0) (type default)))
(bus_entry (at 48.26 194.31) (size 1.27 1.27) (stroke (width 0) (type default)))
(wire (pts (xy 49.53 195.58) (xy 161.29 195.58)) (stroke (width 0) (type default)))
(label "LEFT.RUN_PERMIT_N_P" (at 73.66 195.58 0) (effects (font (face "Arial") (size 2.8 2.8)) (justify left bottom)))
(bus (pts (xy 48.26 194.31) (xy 48.26 201.93)) (stroke (width 0) (type default)))
(bus_entry (at 48.26 201.93) (size 1.27 1.27) (stroke (width 0) (type default)))
(wire (pts (xy 49.53 203.2) (xy 161.29 203.2)) (stroke (width 0) (type default)))
(label "LEFT.RUN_PERMIT_N_N" (at 73.66 203.2 0) (effects (font (face "Arial") (size 2.8 2.8)) (justify left bottom)))
(text "H1 / J17 / sheet 17" (at 69.85 57.15 0) (effects (font (face "Arial") (size 3.4 3.4)) (justify left)))
(hierarchical_label "RIGHT{LVDS}" (shape bidirectional) (at 364.49 76.2 180) (effects (font (face "Arial") (size 2.9 2.9)) (justify right)))
(bus (pts (xy 364.49 76.2) (xy 364.49 87.63)) (stroke (width 0) (type default)))
(bus_entry (at 364.49 87.63) (size -1.27 1.27) (stroke (width 0) (type default)))
(wire (pts (xy 363.22 88.9) (xy 255.27 88.9)) (stroke (width 0) (type default)))
(label "RIGHT.REFCLK_P" (at 261.62 88.9 0) (effects (font (face "Arial") (size 2.8 2.8)) (justify left bottom)))
(bus (pts (xy 364.49 87.63) (xy 364.49 95.25)) (stroke (width 0) (type default)))
(bus_entry (at 364.49 95.25) (size -1.27 1.27) (stroke (width 0) (type default)))
(wire (pts (xy 363.22 96.52) (xy 255.27 96.52)) (stroke (width 0) (type default)))
(label "RIGHT.REFCLK_N" (at 261.62 96.52 0) (effects (font (face "Arial") (size 2.8 2.8)) (justify left bottom)))
(bus (pts (xy 364.49 95.25) (xy 364.49 102.87)) (stroke (width 0) (type default)))
(bus_entry (at 364.49 102.87) (size -1.27 1.27) (stroke (width 0) (type default)))
(wire (pts (xy 363.22 104.14) (xy 255.27 104.14)) (stroke (width 0) (type default)))
(label "RIGHT.SYNC_P" (at 261.62 104.14 0) (effects (font (face "Arial") (size 2.8 2.8)) (justify left bottom)))
(bus (pts (xy 364.49 102.87) (xy 364.49 110.49)) (stroke (width 0) (type default)))
(bus_entry (at 364.49 110.49) (size -1.27 1.27) (stroke (width 0) (type default)))
(wire (pts (xy 363.22 111.76) (xy 255.27 111.76)) (stroke (width 0) (type default)))
(label "RIGHT.SYNC_N" (at 261.62 111.76 0) (effects (font (face "Arial") (size 2.8 2.8)) (justify left bottom)))
(bus (pts (xy 364.49 110.49) (xy 364.49 118.11)) (stroke (width 0) (type default)))
(bus_entry (at 364.49 118.11) (size -1.27 1.27) (stroke (width 0) (type default)))
(wire (pts (xy 363.22 119.38) (xy 255.27 119.38)) (stroke (width 0) (type default)))
(label "RIGHT.SCLK_P" (at 261.62 119.38 0) (effects (font (face "Arial") (size 2.8 2.8)) (justify left bottom)))
(bus (pts (xy 364.49 118.11) (xy 364.49 125.73)) (stroke (width 0) (type default)))
(bus_entry (at 364.49 125.73) (size -1.27 1.27) (stroke (width 0) (type default)))
(wire (pts (xy 363.22 127.0) (xy 255.27 127.0)) (stroke (width 0) (type default)))
(label "RIGHT.SCLK_N" (at 261.62 127.0 0) (effects (font (face "Arial") (size 2.8 2.8)) (justify left bottom)))
(bus (pts (xy 364.49 125.73) (xy 364.49 133.35)) (stroke (width 0) (type default)))
(bus_entry (at 364.49 133.35) (size -1.27 1.27) (stroke (width 0) (type default)))
(wire (pts (xy 363.22 134.62) (xy 255.27 134.62)) (stroke (width 0) (type default)))
(label "RIGHT.CS_N_P" (at 261.62 134.62 0) (effects (font (face "Arial") (size 2.8 2.8)) (justify left bottom)))
(bus (pts (xy 364.49 133.35) (xy 364.49 140.97)) (stroke (width 0) (type default)))
(bus_entry (at 364.49 140.97) (size -1.27 1.27) (stroke (width 0) (type default)))
(wire (pts (xy 363.22 142.24) (xy 255.27 142.24)) (stroke (width 0) (type default)))
(label "RIGHT.CS_N_N" (at 261.62 142.24 0) (effects (font (face "Arial") (size 2.8 2.8)) (justify left bottom)))
(bus (pts (xy 364.49 140.97) (xy 364.49 148.59)) (stroke (width 0) (type default)))
(bus_entry (at 364.49 148.59) (size -1.27 1.27) (stroke (width 0) (type default)))
(wire (pts (xy 363.22 149.86) (xy 255.27 149.86)) (stroke (width 0) (type default)))
(label "RIGHT.MOSI_P" (at 261.62 149.86 0) (effects (font (face "Arial") (size 2.8 2.8)) (justify left bottom)))
(bus (pts (xy 364.49 148.59) (xy 364.49 156.21)) (stroke (width 0) (type default)))
(bus_entry (at 364.49 156.21) (size -1.27 1.27) (stroke (width 0) (type default)))
(wire (pts (xy 363.22 157.48) (xy 255.27 157.48)) (stroke (width 0) (type default)))
(label "RIGHT.MOSI_N" (at 261.62 157.48 0) (effects (font (face "Arial") (size 2.8 2.8)) (justify left bottom)))
(bus (pts (xy 364.49 156.21) (xy 364.49 163.83)) (stroke (width 0) (type default)))
(bus_entry (at 364.49 163.83) (size -1.27 1.27) (stroke (width 0) (type default)))
(wire (pts (xy 363.22 165.1) (xy 255.27 165.1)) (stroke (width 0) (type default)))
(label "RIGHT.MISO_P" (at 261.62 165.1 0) (effects (font (face "Arial") (size 2.8 2.8)) (justify left bottom)))
(bus (pts (xy 364.49 163.83) (xy 364.49 171.45)) (stroke (width 0) (type default)))
(bus_entry (at 364.49 171.45) (size -1.27 1.27) (stroke (width 0) (type default)))
(wire (pts (xy 363.22 172.72) (xy 255.27 172.72)) (stroke (width 0) (type default)))
(label "RIGHT.MISO_N" (at 261.62 172.72 0) (effects (font (face "Arial") (size 2.8 2.8)) (justify left bottom)))
(bus (pts (xy 364.49 171.45) (xy 364.49 179.07)) (stroke (width 0) (type default)))
(bus_entry (at 364.49 179.07) (size -1.27 1.27) (stroke (width 0) (type default)))
(wire (pts (xy 363.22 180.34) (xy 255.27 180.34)) (stroke (width 0) (type default)))
(label "RIGHT.SLOT_OK_N_P" (at 261.62 180.34 0) (effects (font (face "Arial") (size 2.8 2.8)) (justify left bottom)))
(bus (pts (xy 364.49 179.07) (xy 364.49 186.69)) (stroke (width 0) (type default)))
(bus_entry (at 364.49 186.69) (size -1.27 1.27) (stroke (width 0) (type default)))
(wire (pts (xy 363.22 187.96) (xy 255.27 187.96)) (stroke (width 0) (type default)))
(label "RIGHT.SLOT_OK_N_N" (at 261.62 187.96 0) (effects (font (face "Arial") (size 2.8 2.8)) (justify left bottom)))
(bus (pts (xy 364.49 186.69) (xy 364.49 194.31)) (stroke (width 0) (type default)))
(bus_entry (at 364.49 194.31) (size -1.27 1.27) (stroke (width 0) (type default)))
(wire (pts (xy 363.22 195.58) (xy 255.27 195.58)) (stroke (width 0) (type default)))
(label "RIGHT.RUN_PERMIT_N_P" (at 261.62 195.58 0) (effects (font (face "Arial") (size 2.8 2.8)) (justify left bottom)))
(bus (pts (xy 364.49 194.31) (xy 364.49 201.93)) (stroke (width 0) (type default)))
(bus_entry (at 364.49 201.93) (size -1.27 1.27) (stroke (width 0) (type default)))
(wire (pts (xy 363.22 203.2) (xy 255.27 203.2)) (stroke (width 0) (type default)))
(label "RIGHT.RUN_PERMIT_N_N" (at 261.62 203.2 0) (effects (font (face "Arial") (size 2.8 2.8)) (justify left bottom)))
(text "H2 / J18 / sheet 18" (at 275.59 57.15 0) (effects (font (face "Arial") (size 3.4 3.4)) (justify left)))
(text "Direct point-to-point LVDS. REFCLK and SYNC use the same master time base." (at 25.4 231.14 0) (effects (font (face "Arial") (size 3.05 3.05)) (justify left)))
(text "Gate trip return: SLOT_OK_N. Hardware gate enable: RUN_PERMIT_N." (at 25.4 243.84 0) (effects (font (face "Arial") (size 3.05 3.05)) (justify left))))
